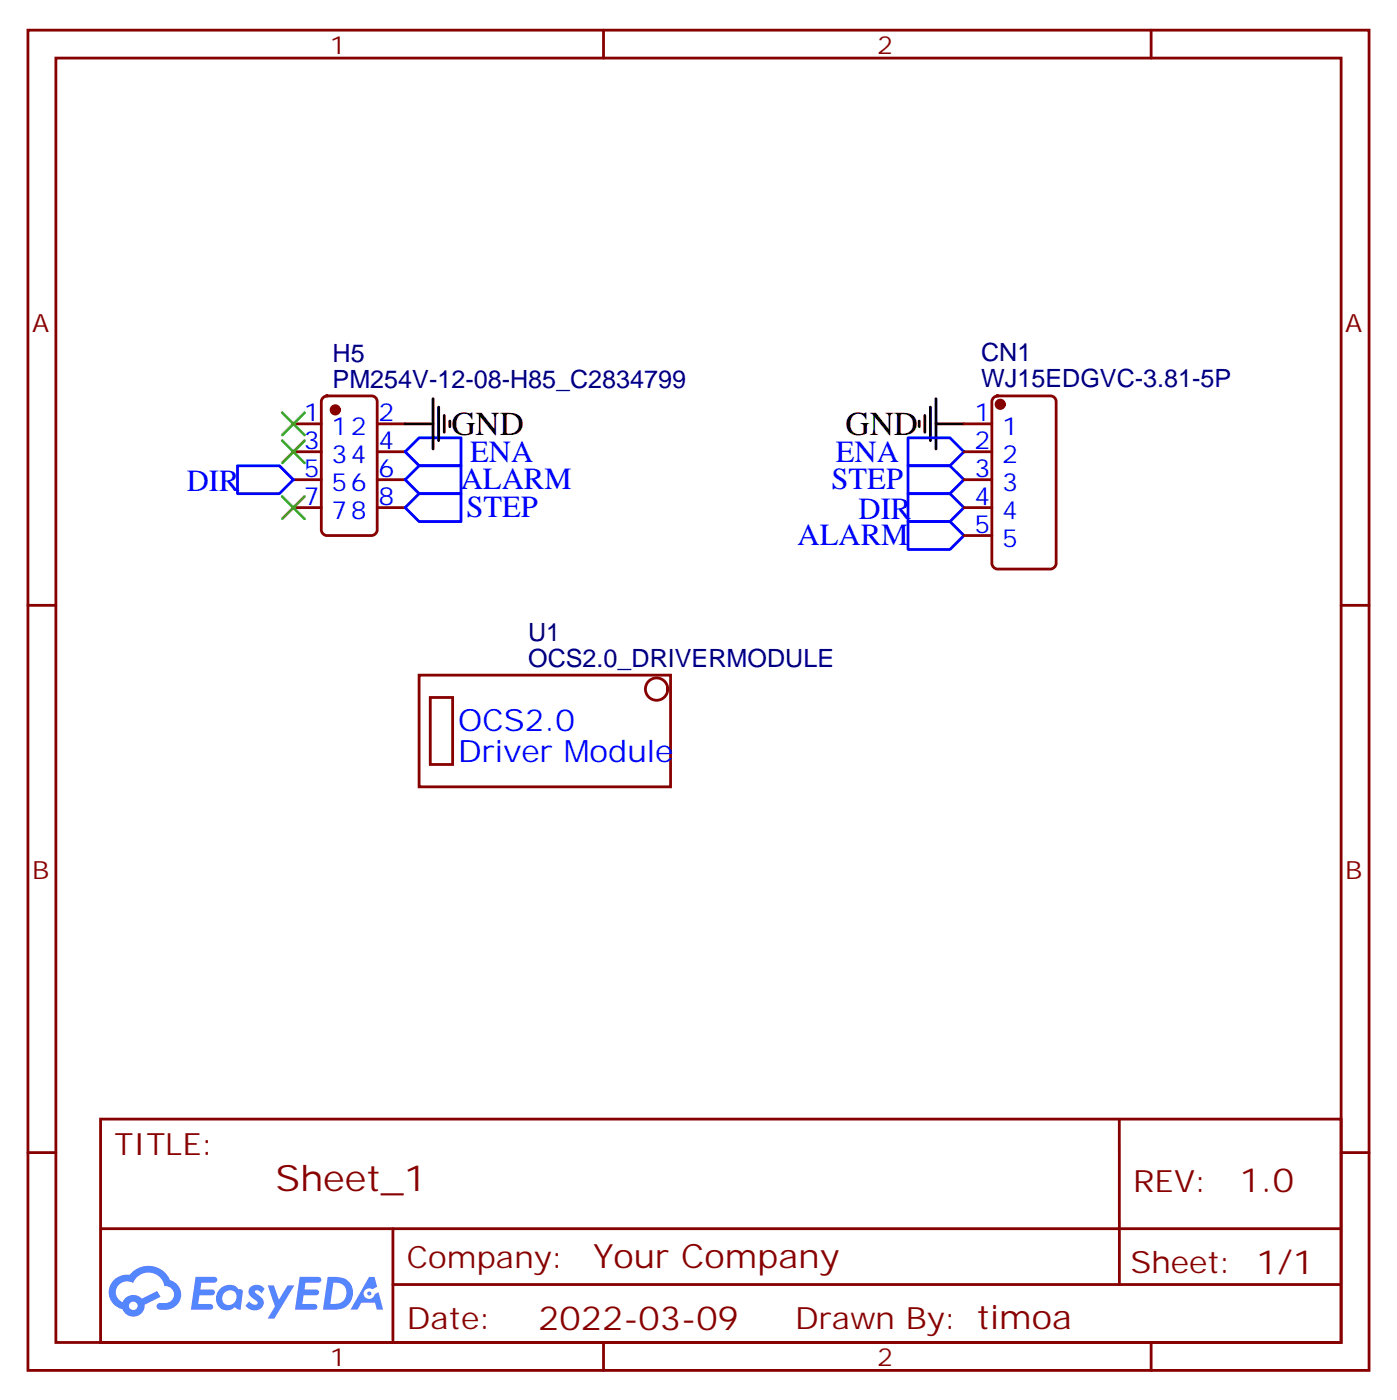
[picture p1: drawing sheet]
<svg xmlns="http://www.w3.org/2000/svg" width="176mm" height="177mm" viewBox="0 0 176 177" stroke-linecap="round" stroke-linejoin="round" font-family="sans-serif">
<g fill="none" stroke="#870000" stroke-width=".35">
<path d="M3.5 3.8h169.4v169.3h-169.4zM7.1 7.3h162.2v162.3h-162.2zM76.2 3.8v3.5M145.3 3.8v3.5M3.5 76.5h3.6M169.3 76.5h3.6M3.5 145.6h3.6M12.7 141.4h156.6v28.2h-156.6zM12.7 155.2h156.5M49.6 155.2v14.2M141.3 141.4v20.9M169.3 145.6h3.6"/>
<path d="M49.6 162.3h119.6M76.2 169.6v3.5M145.3 169.6v3.5"/>
</g>
<g fill="#5487ff">
<path d="M31.7 162.6a1.22 1.22 0 0 1 1.7 .2l-.4 .6-.4-.4-.4 .1v.2a2.96 2.96 0 0 1 1.1 1.1 1.14 1.14 0 0 1-.7 1.1 1.14 1.14 0 0 1-1.2-.2l-.4-.3 .5-.6a.66 .66 0 0 0 1 .3v-.3a2.71 2.71 0 0 1-1.1-1 .78 .78 0 0 1 .3-.8z"/>
<path d="M24.7 161.3h1.5a1.22 1.22 0 0 1 1.2 .2 .37 .37 0 0 1-.4 .6h-1.6l-.1 .8h1.5a.37 .37 0 0 1 .3 .4 .37 .37 0 0 1-.3 .4h-1.6l-.2 1.1h.8a1.15 1.15 0 0 1 1.1 .1 .36 .36 0 0 1-.3 .6h-2.5z"/>
<path d="M37.8 161.3h1.6a1.23 1.23 0 0 1 1.1 .2 .37 .37 0 0 1-.3 .6h-1.6l-.2 .8h1.6a.37 .37 0 0 1 .3 .4 .37 .37 0 0 1-.4 .4l-1.6-.1-.1 1.2 .7-.1a1.15 1.15 0 0 1 1.1 .2 .36 .36 0 0 1-.3 .6h-2.5z"/>
<path d="M46.6 161.3h.7l.3 1.3-.6 .3a.69 .69 0 0 0-1 .3 .69 .69 0 0 0 .4 .9 .69 .69 0 0 0 .9-.6l.5-.2 .6 2.2h-.8l-.3-.9h-1.7l-.5 .9h-.8z"/>
<path d="M33.8 162.4h.8l.6 1.8 1.1-1.8h.9l-2.6 4.2h-.8l.9-1.5z"/>
<path d="M41.4 161.3l-.6 4.2a5.9 5.9 0 0 0 2.7-.3 2.09 2.09 0 0 0 1-2.5 2.09 2.09 0 0 0-2.4-1.4zM42.1 162.1a1.36 1.36 0 0 1 1.7 1.1 1.36 1.36 0 0 1-1.4 1.5l-.7 .1z"/>
<path d="M27.7 162.9a1.5 1.5 0 0 0-.3 1.9 1.5 1.5 0 0 0 1.8 .7l.4-.4 .4 .3 .4 .1 .3-2.3-.2-.3h-.1a.53 .53 0 0 1-.6-.3 1.63 1.63 0 0 0-2.1 .3zM28.3 163.3a.89 .89 0 0 1 1.4 0 .89 .89 0 0 1-.2 1.4 .89 .89 0 0 1-1.3-.1 .89 .89 0 0 1 .1-1.3z"/>
<path d="M14.4 161.7a2.18 2.18 0 0 0 1.1 3.7 1.44 1.44 0 0 0 1.6 .9 1.44 1.44 0 0 0 1.2-1.4l2-1.1-.5-.7-1.9 1a1.47 1.47 0 0 0-2.4 .4 1.39 1.39 0 0 1-.7-1.9 1.39 1.39 0 0 1 2-.5 2.08 2.08 0 0 1 2.2-1.3 2.08 2.08 0 0 1 1.8 1.7 1.07 1.07 0 0 1 1.2 1 1.07 1.07 0 0 1-1 1.1h-.7a.43 .43 0 0 0-.5 .4 .43 .43 0 0 0 .4 .5 2.17 2.17 0 0 0 2.7-1.9 1.93 1.93 0 0 0-1.4-1.9 2.98 2.98 0 0 0-5.1-.6l-.3-.1a2.38 2.38 0 0 0-1.7 .7zM16.3 165a.55 .55 0 0 1 1.1 0 .55 .55 0 0 1-1.1 0z"/>
<circle cx="46.6" cy="163.4" r=".26"/>
</g>
<g fill="none" stroke="#870000" stroke-width=".35">
<path d="M37 53.6h3.6M37 57.1h3.6M40.8 50.2l.5-.2h5.6a.71 .71 0 0 1 .7 .7v16.3a.76 .76 0 0 1-.7 .7h-5.6a.76 .76 0 0 1-.7-.7v-16.3zM47.6 53.6h3.6M47.6 57.1h3.6M121.7 53.6h3.5M121.7 57.1h3.5M125.5 50.2l.4-.2h6.7a.71 .71 0 0 1 .7 .7v20.5a.76 .76 0 0 1-.7 .7h-6.7a.76 .76 0 0 1-.7-.7v-20.5zM37 64.1h3.6M37 60.6h3.6M47.6 64.1h3.6M47.6 60.6h3.6"/>
<path d="M121.7 64.1h3.5M121.7 60.6h3.5M121.7 67.7h3.5M52.9 85.3h31.8v14.1h-31.8zM54.3 88.1h2.8v8.5h-2.8z"/>
<circle cx="82.9" cy="87.1" r="1.41"/>
</g>
<g fill="#870000" stroke="#870000" stroke-width=".35">
<circle cx="42.3" cy="51.8" r=".53"/>
<circle cx="126.3" cy="51.1" r=".53"/>
</g>
<path d="M35.6 52.1l2.9 2.9M35.6 55.7l2.9 2.8M38.5 52.1l-2.9 2.9M38.5 55.7l-2.9 2.8M35.6 62.7l2.9 2.8M38.5 62.7l-2.9 2.8" fill="none" stroke="#3c3" stroke-width=".35"/>
<path d="M30 58.8h5.3l1.7 1.8-1.7 1.8h-5.3zM52.9 55.3h5.3v3.5h-5.3l-1.7-1.7zM52.9 58.8h5.3v3.6h-5.3l-1.7-1.8zM114.7 55.3h5.2l1.8 1.8-1.8 1.7h-5.2zM114.7 58.8h5.2l1.8 1.8-1.8 1.8h-5.2zM52.9 62.4h5.3v3.5h-5.3l-1.7-1.8zM114.7 65.9h5.2l1.8 1.8-1.8 1.7h-5.2zM114.7 62.4h5.2l1.8 1.7-1.8 1.8h-5.2z" fill="none" stroke="#00f" stroke-width=".35"/>
<path d="M51.2 53.6h3.5M54.7 50.4v6.3M55.4 51.4v4.3M56.1 52.5v2.1M56.8 53.2v.7M116.1 53.2v.7M116.8 52.5v2.1M117.5 51.4v4.3M118.2 53.6h3.5M118.2 50.4v6.3" fill="none" stroke="#000" stroke-width=".35"/>
<text font-size="4.6" fill="#800" x="34.8" y="150.4">Sheet_1</text>
<g font-size="4.2">
<text x="57" y="55">GND</text>
<text x="106.8" y="55">GND</text>
</g>
<g font-size="4.2" fill="#800">
<text x="156.5" y="150.7">1.0</text>
<text x="74.9" y="160.2">Your Company</text>
<text x="68" y="168">2022-03-09</text>
</g>
<g font-size="3.9" fill="#00f">
<text x="59.4" y="58.3">ENA</text>
<text x="105.5" y="58.3">ENA</text>
<text x="23.6" y="62">DIR</text>
<text x="58.2" y="61.8">ALARM</text>
<text x="58.9" y="65.4">STEP</text>
<text x="105" y="61.8">STEP</text>
<text x="108.4" y="65.5">DIR</text>
<text x="100.7" y="68.9">ALARM</text>
<text x="57.9" y="92.4">OCS2.0</text>
<text x="57.9" y="96.2">Driver Module</text>
</g>
<g font-size="3.9" fill="#800">
<text x="14.5" y="146">TITLE:</text>
<text x="143.1" y="150.7">REV:</text>
<text x="51.4" y="160.2">Company:</text>
<text x="142.7" y="160.8">Sheet: 1/1</text>
<text x="51.4" y="167.9">Date:</text>
<text x="100.4" y="167.9">Drawn By: timoa</text>
</g>
<g font-size="3.2" fill="#800">
<text x="41.6" y="6.8">1</text>
<text x="110.8" y="6.8">2</text>
<text x="4.1" y="41.9">A</text>
<text x="169.9" y="41.9">A</text>
<text x="4.1" y="111.1">B</text>
<text x="169.9" y="111.1">B</text>
<text x="41.6" y="172.6">1</text>
<text x="110.8" y="172.6">2</text>
</g>
<g font-size="3.2" fill="#000080">
<text x="42" y="45.8">H5</text>
<text x="123.9" y="45.6">CN1</text>
<text x="42" y="49">PM254V-12-08-H85_C2834799</text>
<text x="123.9" y="48.9">WJ15EDGVC-3.81-5P</text>
<text x="66.7" y="81">U1</text>
<text x="66.7" y="84.2">OCS2.0_DRIVERMODULE</text>
</g>
<g font-size="3.2" fill="#00f">
<text x="38.4" y="53.2">1</text>
<text x="47.8" y="53.2">2</text>
<text x="123" y="53.2">1</text>
<text x="38.4" y="56.7">3</text>
<text x="41.9" y="55">12</text>
<text x="41.9" y="58.5">34</text>
<text x="47.8" y="56.7">4</text>
<text x="123" y="56.7">2</text>
<text x="126.5" y="55">1</text>
<text x="126.5" y="58.5">2</text>
<text x="38.4" y="60.3">5</text>
<text x="38.4" y="63.8">7</text>
<text x="41.9" y="62">56</text>
<text x="41.9" y="65.5">78</text>
<text x="47.8" y="63.8">8</text>
<text x="47.8" y="60.3">6</text>
<text x="123" y="60.3">3</text>
<text x="123" y="63.8">4</text>
<text x="126.5" y="62">3</text>
<text x="126.5" y="65.5">4</text>
<text x="123" y="67.3">5</text>
<text x="126.5" y="69.1">5</text>
</g>
</svg>
